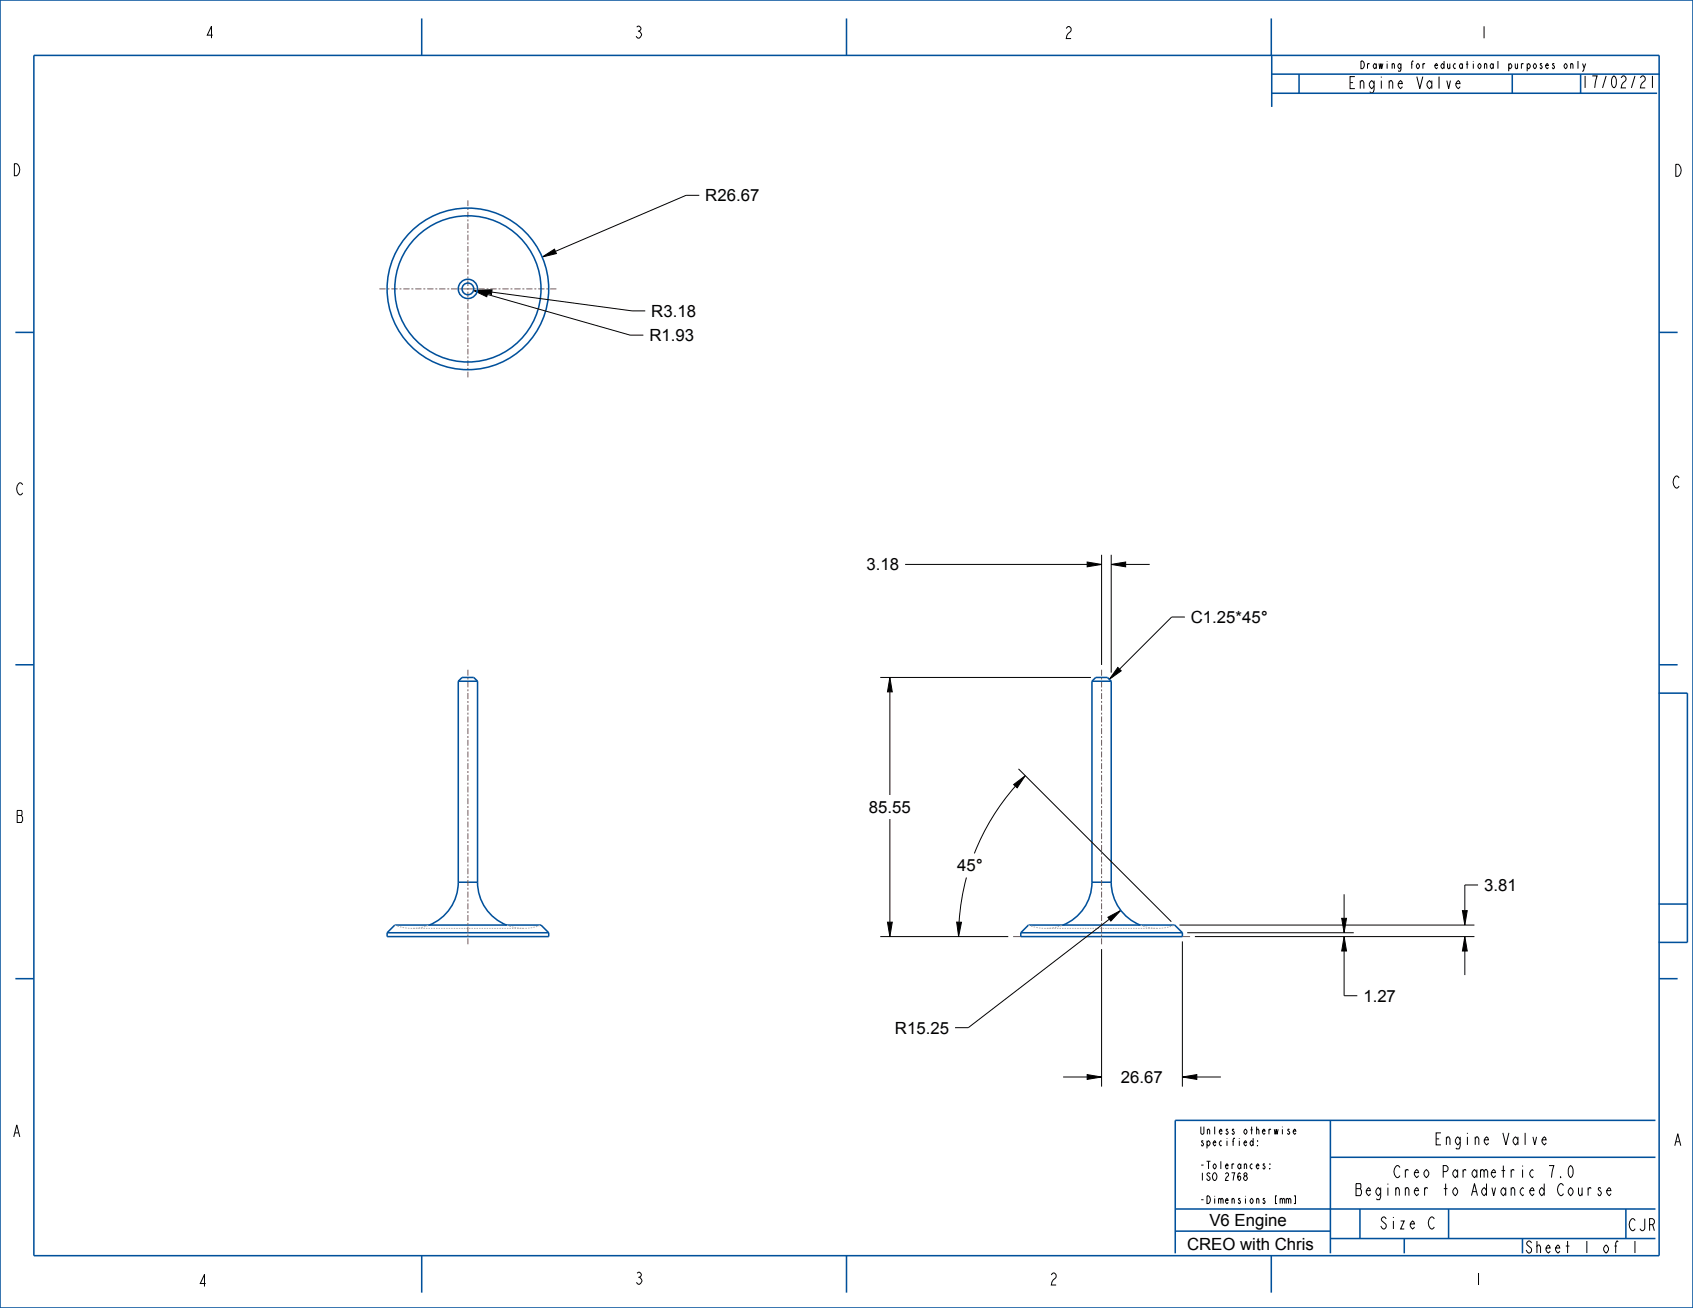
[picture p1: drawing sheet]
<svg xmlns="http://www.w3.org/2000/svg" width="559mm" height="432mm" viewBox="0 0 559 432" stroke-linecap="round" stroke-linejoin="round" font-family="sans-serif">
<g fill="#000">
<path d="M156.3 95.9l4.8 .5-.4 1.6zM157.6 95.8l4.8-.2-.2 1.6zM178.9 84.9l4.1-2.7 .6 1.5zM358.8 185.5l4.8 .8-4.8 .8zM366.8 186.3l4.7-.8v1.6zM293.7 223.6l.8 4.8h-1.6zM369 220.3l1.1 1.2-4 2.8zM334.6 259l3.8-2.9-2.7 4zM292.9 304.4h1.6l-.8 4.8zM315.8 304.4l1.6 .1-1 4.7zM365.7 302.8l4.2-2.3-3.3 3.6zM443.6 309.2l.8 4.8h-1.6z"/>
<path d="M442.8 303.2h1.6l-.8 4.7zM483.5 309.2l.8 4.8h-1.6zM482.7 300.6h1.6l-.8 4.8zM358.8 354.7l4.8 .8-4.8 .8zM390.3 355.5l4.7-.8v1.6z"/>
</g>
<g fill="none" stroke="#000" stroke-width=".33">
<path d="M523.4 21l-.5 1.5M230.8 64.5h-4.4l-43.1 18.5M156.3 95.9l4.8 .5-.4 1.6zM157.6 95.8l4.8-.2-.2 1.6zM160.9 97.2l47.1 13.4h4.3M162.3 96.4l46.3 6.2h4.4M178.9 84.9l4.1-2.7 .6 1.5zM298.8 186.3h60M358.8 185.5l4.8 .8-4.8 .8zM363.6 183.2v36.3M366.8 186.3l4.7-.8v1.6zM366.8 183.2v38.9"/>
<path d="M371.5 186.3h8M391.1 203.7h-4.4l-17.2 17.2M290.5 223.6h69.6M293.7 223.6l.8 4.8h-1.6zM293.7 228.4v34M369 220.3l1.1 1.2-4 2.8zM334.6 259l3.8-2.9-2.7 4zM335.2 259.5a75.1 75.1 0 0 0-13.6 22.2M336.2 253.8l50.4 50.5M293.7 270.4v34M319 289.7l-1.6 7.3-.8 7.4M443.6 295.2v8"/>
<path d="M487.9 292.2h-4.4v8.4M290.5 309.2h42.3M292.9 304.4h1.6l-.8 4.8zM315.8 304.4l1.6 .1-1 4.7zM363.6 313.3v45.4M365.7 302.8l4.2-2.3-3.3 3.6zM366.2 303.4l-46.6 35.9h-4.4M389.3 305.4h97.4M390.3 310.8v47.9M391.9 307.9h54.9M394.4 309.2h92.3M442.8 303.2h1.6l-.8 4.7z"/>
<path d="M443.6 309.2l.8 4.8h-1.6zM443.6 314v14.7h4.4M482.7 300.6h1.6l-.8 4.8zM483.5 309.2l.8 4.8h-1.6zM483.5 314v7.9M350.9 355.5h7.9M358.8 354.7l4.8 .8-4.8 .8zM390.3 355.5l4.7-.8v1.6zM395 355.5h8"/>
</g>
<g fill="none" stroke="#00509b" stroke-width=".51">
<path d="M0 0h558.8v431.8h-558.8zM11.2 18.3h536.4v396.2h-536.4zM139.2 6.1v12.2M279.4 6.1v12.2M419.6 6.1v12.2M419.8 18.2v17.1M419.8 30.8h127.2M419.8 24.5h128.1M428.8 24.5v6.3M499.1 24.5v6.3M5.1 109.7h6.1M547.6 109.7h6.1"/>
<path d="M5.1 219.5h6.1M547.6 219.5h6.1M151.3 224.9l1.2-1.3h3.9l1.2 1.3M151.3 224.9v66.3M151.3 224.9h6.3M157.6 224.9v66.3M360.4 224.9h6.4M360.4 224.9l1.3-1.3h3.8l1.3 1.3M360.4 224.9v66.3M366.8 224.9v66.3M547.5 228.8h9.4v82.3h-9.4M151.3 291.2a15.2 15.2 0 0 1-9.7 14.2"/>
<path d="M151.3 291.2h6.3M157.6 291.2a15.2 15.2 0 0 0 9.7 14.2M360.4 291.2a15.2 15.2 0 0 1-9.6 14.2M360.4 291.2h6.4M366.8 291.2a15.2 15.2 0 0 0 9.6 14.2M547.5 298.4h9.4M127.8 307.9v1.3h53.3v-1.3M127.8 307.9h53.3M127.8 307.9l2.5-2.5h48.3l2.5 2.5M336.9 307.9v1.3h53.4v-1.3M336.9 307.9h53.4M336.9 307.9l2.6-2.5h48.2l2.6 2.5"/>
<path d="M5.1 323.1h6.1M547.6 323.1h6.1M439.1 369.9v43.8M546.4 369.9h-158.5v43.8M387.9 399.1h158.5M439.1 382h107.3M448.9 399.1v9.8M478.1 399.1v9.8M536.7 399.1v9.8M139.2 414.5v12.2M279.4 414.5v12.2M387.9 406.4h51.2"/>
<path d="M419.6 414.5v12.2M439.1 408.9h107.3M463.5 408.9v4.8"/>
<circle cx="154.4" cy="95.4" r="26.7"/>
<circle cx="154.4" cy="95.4" r="24.1"/>
<circle cx="154.4" cy="95.4" r="3.2"/>
<circle cx="154.4" cy="95.4" r="1.93"/>
</g>
<g fill="none" stroke="#afafb4" stroke-width=".33">
<path d="M130.3 305.4l.5 .2M131.1 305.7l.6 .2M132 305.9l.5 .2M132.9 306.2l.5 .1M133.7 306.3l.6 .1M134.6 306.4l.6 .1M135.5 306.5h.5M136.4 306.5h.5zM137.2 306.5h.5M137.8 306.4h-.5M138.1 306.5h.5M138.7 306.2l-.5 .1"/>
<path d="M138.9 306.5h.5M139.6 306.1l-.6 .1M139.7 306.5h.5M140.4 305.8l-.5 .2M140.6 306.5h.5M141.3 305.6l-.5 .1M141.4 306.5h.5M142.2 306.5h.5M143.1 306.5h.5M143.9 306.5h.5M144.7 306.5h.5M145.6 306.5h.5"/>
<path d="M146.4 306.5h.5M147.3 306.5h.5M148.1 306.5h.5M148.9 306.5h.5M149.8 306.5h.5M150.6 306.5h.5M151.4 306.5h.5M152.3 306.5h.5M153.1 306.5h.5M153.9 306.5h.5M154.8 306.5h.5M155.6 306.5h.5"/>
<path d="M156.4 306.5h.5M157.3 306.5h.5M158.1 306.5h.5M158.9 306.5h.6M159.8 306.5h.5M160.6 306.5h.5M161.5 306.5h.5M162.3 306.5h.5M163.1 306.5h.5M164 306.5h.5M164.8 306.5h.5M165.6 306.5h.5"/>
<path d="M166.5 306.5h.5M167.3 305.4l.5 .2M167.3 306.5h.5M168.1 305.7l.5 .2M168.1 306.5h.5M169 306l.5 .1M169 306.5h.5M169.8 306.5h.5M169.8 306.2l.6 .1M170.6 306.5h.5M170.7 306.3l.5 .1M171.5 306.5h.5"/>
<path d="M171.6 306.4l.5 .1M172.3 306.5h.5M172.5 306.5h.5M173.9 306.5h-.5M174.8 306.4h-.5M175.7 306.2l-.6 .1M176.5 306l-.5 .2M177.4 305.8l-.5 .1M178.2 305.5l-.5 .2M339.5 305.4l.5 .2M340.3 305.7l.5 .2M341.1 305.9l.6 .2"/>
<path d="M342 306.2l.5 .1M342.9 306.3l.5 .1M343.8 306.4l.5 .1M344.7 306.5h.5M345.5 306.5h.5M346.1 306.5h-.5M346.3 306.5h.5M347 306.4h-.6M347.2 306.5h.5M347.9 306.2l-.6 .1M348 306.5h.5M348.7 306.1l-.5 .1"/>
<path d="M348.9 306.5h.5M349.6 305.8l-.5 .2M349.7 306.5h.5M350.4 305.6l-.5 .1M350.5 306.5h.5M351.4 306.5h.5M352.2 306.5h.5M353 306.5h.5M353.9 306.5h.5M354.7 306.5h.5M355.6 306.5h.5M356.4 306.5h.5"/>
<path d="M357.2 306.5h.5M358.1 306.5h.5M358.9 306.5h.5M359.7 306.5h.5M360.6 306.5h.5M361.4 306.5h.5M362.3 306.5h.5M363.1 306.5h.5M363.9 306.5h.5M364.8 306.5h.5M365.6 306.5h.5M366.4 306.5h.5"/>
<path d="M367.3 306.5h.5M368.1 306.5h.5M369 306.5h.5M369.8 306.5h.5M370.6 306.5h.5M371.5 306.5h.5M372.3 306.5h.5M373.1 306.5h.5M374 306.5h.5M374.8 306.5h.5M375.7 306.5h.5M376.4 305.4l.5 .2"/>
<path d="M376.5 306.5h.5M377.3 305.7l.5 .2M377.3 306.5h.5M378.1 306l.5 .1M378.2 306.5h.5M379 306.2l.5 .1M379 306.5h.5M379.8 306.5h.5M379.9 306.3l.5 .1M380.7 306.5h.5M380.7 306.4l.6 .1M381.5 306.5h.5"/>
<path d="M381.6 306.5h.5M382.2 306.5h-.1M383.1 306.5h-.6M383.9 306.4h-.5M384.8 306.2l-.5 .1M385.7 306l-.5 .2M386.6 305.8l-.6 .1M387.4 305.5l-.5 .2"/>
</g>
<g fill="none" stroke="#785055" stroke-width=".33">
<path d="M154.4 66.2v1.8M154.4 68.7v.6M154.4 69.9v1.9M154.4 72.4v.7M154.4 73.7v1.9M154.4 76.2v.6M154.4 77.5v1.9M154.4 80v.6M125.2 95.4h2.1M127.9 95.4h.6M129.2 95.4h2M131.9 95.4h.6"/>
<path d="M133.1 95.4h2.1M135.8 95.4h.6M137.1 95.4h2M139.8 95.4h.6M141 95.4h2.1M143.7 95.4h.6M145 95.4h2M147.6 95.4h.7M148.9 95.4h2.1M151.6 95.4h5.7M154.4 81.2v1.9M154.4 83.7v.7"/>
<path d="M154.4 85v1.9M154.4 87.5v.6M154.4 88.8v1.9M154.4 91.3v.6M154.4 92.5v1.9M154.4 95.1v.6M154.4 96.3v1.9M154.4 98.8v.7M157.9 95.4h2.1M160.6 95.4h.6M161.9 95.4h2M164.6 95.4h.6"/>
<path d="M165.8 95.4h2.1M168.5 95.4h.6M169.8 95.4h2M172.4 95.4h.7M173.7 95.4h2.1M176.4 95.4h.6M177.6 95.4h2.1M180.3 95.4h.7M181.6 95.4h2M154.4 100.1v1.9M154.4 102.6v.6M154.4 103.8v1.9"/>
<path d="M154.4 106.4v.6M154.4 107.6v1.9M154.4 110.1v.7M154.4 111.4v1.9M154.4 113.9v.6M154.4 115.2v1.8M154.4 117.7v.6M154.4 118.9v1.9M154.4 121.4v.7M154.4 122.7v1.9M154.4 221.1v2M154.4 223.7v.6"/>
<path d="M154.4 225v1.9M154.4 227.6v.6M154.4 228.8v2M154.4 231.4v.6M154.4 232.7v1.9M154.4 235.3v.6M154.4 236.5v2M154.4 239.1v.6M363.6 221.1v2M363.6 223.7v.6M363.6 225v1.9M363.6 227.6v.6"/>
<path d="M363.6 228.8v2M363.6 231.4v.6M363.6 232.7v1.9M363.6 235.3v.6M363.6 236.5v2M363.6 239.1v.6M154.4 240.4v1.9M154.4 243v.6M154.4 244.2v2M154.4 246.8v.7M154.4 248.1v2M154.4 250.7v.6"/>
<path d="M154.4 251.9v2M154.4 254.5v.7M154.4 255.8v2M154.4 258.4v.6M154.4 259.6v2M363.6 240.4v1.9M363.6 243v.6M363.6 244.2v2M363.6 246.8v.7M363.6 248.1v2M363.6 250.7v.6M363.6 251.9v2"/>
<path d="M363.6 254.5v.7M363.6 255.8v2M363.6 258.4v.6M363.6 259.6v2M154.4 262.2v.7M154.4 263.5v2M154.4 266.1v.6M154.4 267.4v1.9M154.4 270v.6M154.4 271.2v2M154.4 273.8v.6M154.4 275.1v1.9"/>
<path d="M154.4 277.7v.6M154.4 278.9v2M363.6 262.2v.7M363.6 263.5v2M363.6 266.1v.6M363.6 267.4v1.9M363.6 270v.6M363.6 271.2v2M363.6 273.8v.6M363.6 275.1v1.9M363.6 277.7v.6M363.6 278.9v2"/>
<path d="M154.4 281.5v.7M154.4 282.8v1.9M154.4 285.4v.6M154.4 286.6v2M154.4 289.2v.7M154.4 290.5v2M154.4 293.1v.6M154.4 294.3v2M154.4 296.9v.7M154.4 298.2v2M363.6 281.5v.7M363.6 282.8v1.9"/>
<path d="M363.6 285.4v.6M363.6 286.6v2M363.6 289.2v.7M363.6 290.5v2M363.6 293.1v.6M363.6 294.3v2M363.6 296.9v.7M363.6 298.2v2M154.4 300.8v.6M154.4 302.1v1.9M154.4 304.7v.6M154.4 305.9v2"/>
<path d="M154.4 308.5v.6M154.4 309.8v1.9M334.4 309.2h2.5M363.6 300.8v.6M363.6 302.1v1.9M363.6 304.7v.6M363.6 305.9v2M363.6 308.5v.6M363.6 309.8v1.9M390.3 309.2h2.5"/>
</g>
<g font-size="5.5">
<text x="232.8" y="66.5">R26.67</text>
<text x="215" y="104.6">R3.18</text>
<text x="214.3" y="112.6">R1.93</text>
<text x="286" y="188.3">3.18</text>
<text x="393.1" y="205.7">C1.25*45°</text>
<text x="286.8" y="268.4">85.55</text>
<text x="315.9" y="287.7">45°</text>
<text x="489.8" y="294.1">3.81</text>
<text x="450" y="330.7">1.27</text>
<text x="295.4" y="341.2">R15.25</text>
<text x="370" y="357.5">26.67</text>
<text x="399.2" y="404.6">V6 Engine</text>
<text x="391.8" y="412.6">CREO with Chris</text>
</g>
<g font-size="5.2">
<text x="67.6" y="12.6">4</text>
<text x="209.2" y="12.6">3</text>
<text x="351.1" y="12.7">2</text>
<text x="488.2" y="12.6">1</text>
<text x="444.8" y="29.3">Engine Valve</text>
<text x="3.9" y="58">D</text>
<text x="552.3" y="58.2">D</text>
<text x="551.8" y="161.1">C</text>
<text x="5.1" y="163.4">C</text>
<text x="5.1" y="271.5">B</text>
<text x="3.9" y="375.3">A</text>
<text x="473.2" y="378">Engine Valve</text>
<text x="552.2" y="378.2">A</text>
<text x="460.4" y="388.8">Creo Parametric 7.0</text>
<text x="448.1" y="394.7">Beginner to Advanced Course</text>
<text x="455.2" y="405.7">Size C</text>
<text x="537.3" y="406.3">CJR</text>
<text x="65.3" y="424.7">4</text>
<text x="209.3" y="424">3</text>
<text x="346.2" y="424.2">2</text>
<text x="486.4" y="424.2">1</text>
</g>
<g font-size="5.2" fill="#00509b">
<text x="521.6" y="29">17/02/21</text>
<text x="503.1" y="413.7">Sheet 1 of 1</text>
</g>
<g font-size="3.3">
<text x="448.7" y="22.7">Drawing for educational purposes only</text>
<text x="395.8" y="374.5">Unless otherwise</text>
<text x="395.8" y="378.3">specified:</text>
<text x="395.8" y="385.9">-Tolerances:</text>
<text x="395.8" y="389.7">ISO 2768</text>
<text x="395.8" y="397.3">-Dimensions [mm]</text>
</g>
</svg>
